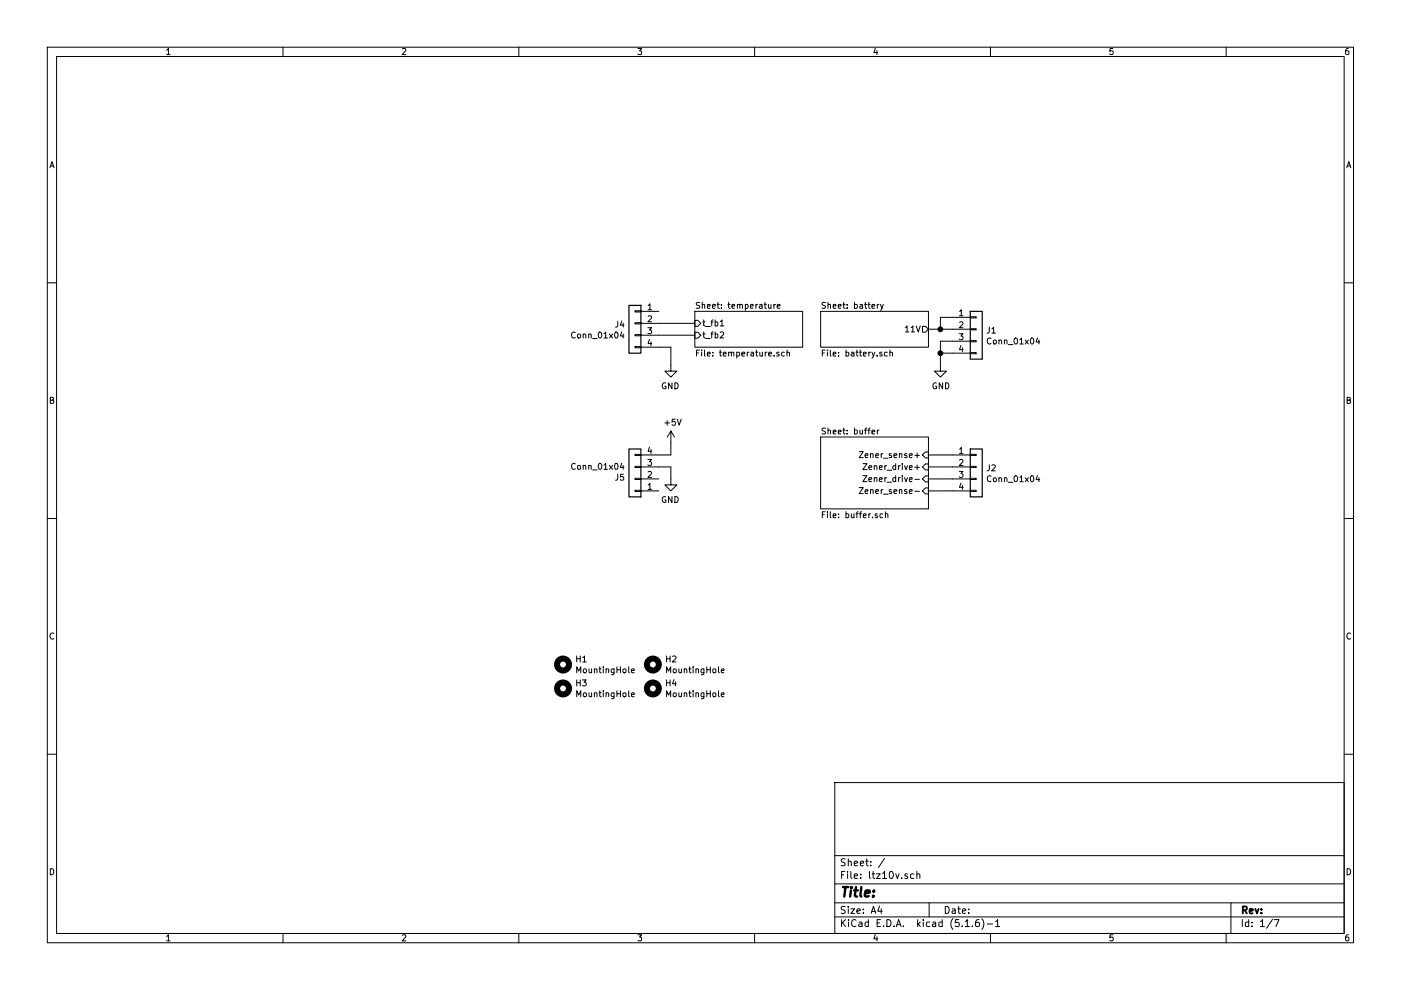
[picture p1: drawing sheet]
EESchema Schematic File Version 4
EELAYER 30 0
EELAYER END
$Descr A4 11693 8268
encoding utf-8
Sheet 1 7
Title ""
Date ""
Rev ""
Comp ""
Comment1 ""
Comment2 ""
Comment3 ""
Comment4 ""
$EndDescr
$Comp
L Connector_Generic:Conn_01x04 J1
U 1 1
P 8150 2750
F 0 "J1" H 8230 2742 50  0000 L CNN
F 1 "Conn_01x04" H 8230 2651 50  0000 L CNN
F 2 "Connector_PinHeader_2.54mm:PinHeader_1x04_P2.54mm_Vertical" H 8150 2750 50  0001 C CNN
F 3 "~" H 8150 2750 50  0001 C CNN
	1    8150 2750
	1    0    0    -1  
$EndComp
$Comp
L Connector_Generic:Conn_01x04 J2
U 1 1
P 8150 3900
F 0 "J2" H 8230 3892 50  0000 L CNN
F 1 "Conn_01x04" H 8230 3801 50  0000 L CNN
F 2 "Connector_PinHeader_2.54mm:PinHeader_1x04_P2.54mm_Vertical" H 8150 3900 50  0001 C CNN
F 3 "~" H 8150 3900 50  0001 C CNN
	1    8150 3900
	1    0    0    -1  
$EndComp
$Comp
L Connector_Generic:Conn_01x04 J5
U 1 1
P 5300 4000
F 0 "J5" H 5380 3992 50  0000 L CNN
F 1 "Conn_01x04" H 5380 3901 50  0000 L CNN
F 2 "Connector_PinHeader_2.54mm:PinHeader_1x04_P2.54mm_Vertical" H 5300 4000 50  0001 C CNN
F 3 "~" H 5300 4000 50  0001 C CNN
	1    5300 4000
	-1   0    0    1   
$EndComp
$Comp
L Connector_Generic:Conn_01x04 J4
U 1 1
P 5300 2700
F 0 "J4" H 5380 2692 50  0000 L CNN
F 1 "Conn_01x04" H 5380 2601 50  0000 L CNN
F 2 "Connector_PinHeader_2.54mm:PinHeader_1x04_P2.54mm_Vertical" H 5300 2700 50  0001 C CNN
F 3 "~" H 5300 2700 50  0001 C CNN
	1    5300 2700
	-1   0    0    -1  
$EndComp
$Sheet
S 6850 2600 900  300 
U 5FA5B641
F0 "battery" 50
F1 "battery.sch" 50
F2 "11V" O R 7750 2750 50 
$EndSheet
Wire Wire Line
	7950 2650 7850 2650
Wire Wire Line
	7850 2650 7850 2750
Wire Wire Line
	7850 2750 7950 2750
Wire Wire Line
	7950 2850 7850 2850
Wire Wire Line
	7850 2850 7850 2950
Wire Wire Line
	7850 2950 7950 2950
Wire Wire Line
	7850 2950 7850 3050
Connection ~ 7850 2950
$Comp
L power:GND #PWR0101
U 1 1
P 7850 3050
F 0 "#PWR0101" H 7850 2800 50  0001 C CNN
F 1 "GND" H 7855 2877 50  0000 C CNN
F 2 "" H 7850 3050 50  0001 C CNN
F 3 "" H 7850 3050 50  0001 C CNN
	1    7850 3050
	1    0    0    -1  
$EndComp
$Sheet
S 5800 2600 900  300 
U 5FAB2055
F0 "temperature" 50
F1 "temperature.sch" 50
F2 "t_fb1" I L 5800 2700 50 
F3 "t_fb2" I L 5800 2800 50 
$EndSheet
$Comp
L power:GND #PWR0102
U 1 1
P 5600 3050
F 0 "#PWR0102" H 5600 2800 50  0001 C CNN
F 1 "GND" H 5605 2877 50  0000 C CNN
F 2 "" H 5600 3050 50  0001 C CNN
F 3 "" H 5600 3050 50  0001 C CNN
	1    5600 3050
	-1   0    0    -1  
$EndComp
Wire Wire Line
	5600 3050 5600 2900
Wire Wire Line
	5600 2900 5500 2900
Wire Wire Line
	5500 2700 5800 2700
Wire Wire Line
	5500 2800 5800 2800
Wire Wire Line
	5500 3900 5600 3900
Wire Wire Line
	5600 3900 5600 4000
$Comp
L power:GND #PWR0128
U 1 1
P 5600 4000
F 0 "#PWR0128" H 5600 3750 50  0001 C CNN
F 1 "GND" H 5605 3827 50  0000 C CNN
F 2 "" H 5600 4000 50  0001 C CNN
F 3 "" H 5600 4000 50  0001 C CNN
	1    5600 4000
	-1   0    0    -1  
$EndComp
$Comp
L power:+5V #PWR0129
U 1 1
P 5600 3700
F 0 "#PWR0129" H 5600 3550 50  0001 C CNN
F 1 "+5V" H 5615 3873 50  0000 C CNN
F 2 "" H 5600 3700 50  0001 C CNN
F 3 "" H 5600 3700 50  0001 C CNN
	1    5600 3700
	1    0    0    -1  
$EndComp
Wire Wire Line
	5500 3800 5600 3800
Wire Wire Line
	5600 3800 5600 3700
$Comp
L Mechanical:MountingHole H1
U 1 1
P 4700 5550
F 0 "H1" H 4800 5596 50  0000 L CNN
F 1 "MountingHole" H 4800 5505 50  0000 L CNN
F 2 "MountingHole:MountingHole_3.2mm_M3" H 4700 5550 50  0001 C CNN
F 3 "~" H 4700 5550 50  0001 C CNN
	1    4700 5550
	1    0    0    -1  
$EndComp
$Comp
L Mechanical:MountingHole H3
U 1 1
P 4700 5750
F 0 "H3" H 4800 5796 50  0000 L CNN
F 1 "MountingHole" H 4800 5705 50  0000 L CNN
F 2 "MountingHole:MountingHole_3.2mm_M3" H 4700 5750 50  0001 C CNN
F 3 "~" H 4700 5750 50  0001 C CNN
	1    4700 5750
	1    0    0    -1  
$EndComp
$Comp
L Mechanical:MountingHole H2
U 1 1
P 5450 5550
F 0 "H2" H 5550 5596 50  0000 L CNN
F 1 "MountingHole" H 5550 5505 50  0000 L CNN
F 2 "MountingHole:MountingHole_3.2mm_M3" H 5450 5550 50  0001 C CNN
F 3 "~" H 5450 5550 50  0001 C CNN
	1    5450 5550
	1    0    0    -1  
$EndComp
$Comp
L Mechanical:MountingHole H4
U 1 1
P 5450 5750
F 0 "H4" H 5550 5796 50  0000 L CNN
F 1 "MountingHole" H 5550 5705 50  0000 L CNN
F 2 "MountingHole:MountingHole_3.2mm_M3" H 5450 5750 50  0001 C CNN
F 3 "~" H 5450 5750 50  0001 C CNN
	1    5450 5750
	1    0    0    -1  
$EndComp
$Sheet
S 6850 3650 900  600 
U 5FC71F29
F0 "buffer" 50
F1 "buffer.sch" 50
F2 "Zener_sense+" I R 7750 3800 50 
F3 "Zener_sense-" I R 7750 4100 50 
F4 "Zener_drive+" I R 7750 3900 50 
F5 "Zener_drive-" I R 7750 4000 50 
$EndSheet
Wire Wire Line
	7850 2750 7750 2750
Connection ~ 7850 2750
Wire Wire Line
	7950 3800 7750 3800
Wire Wire Line
	7950 3900 7750 3900
Wire Wire Line
	7950 4000 7750 4000
Wire Wire Line
	7950 4100 7750 4100
$EndSCHEMATC
